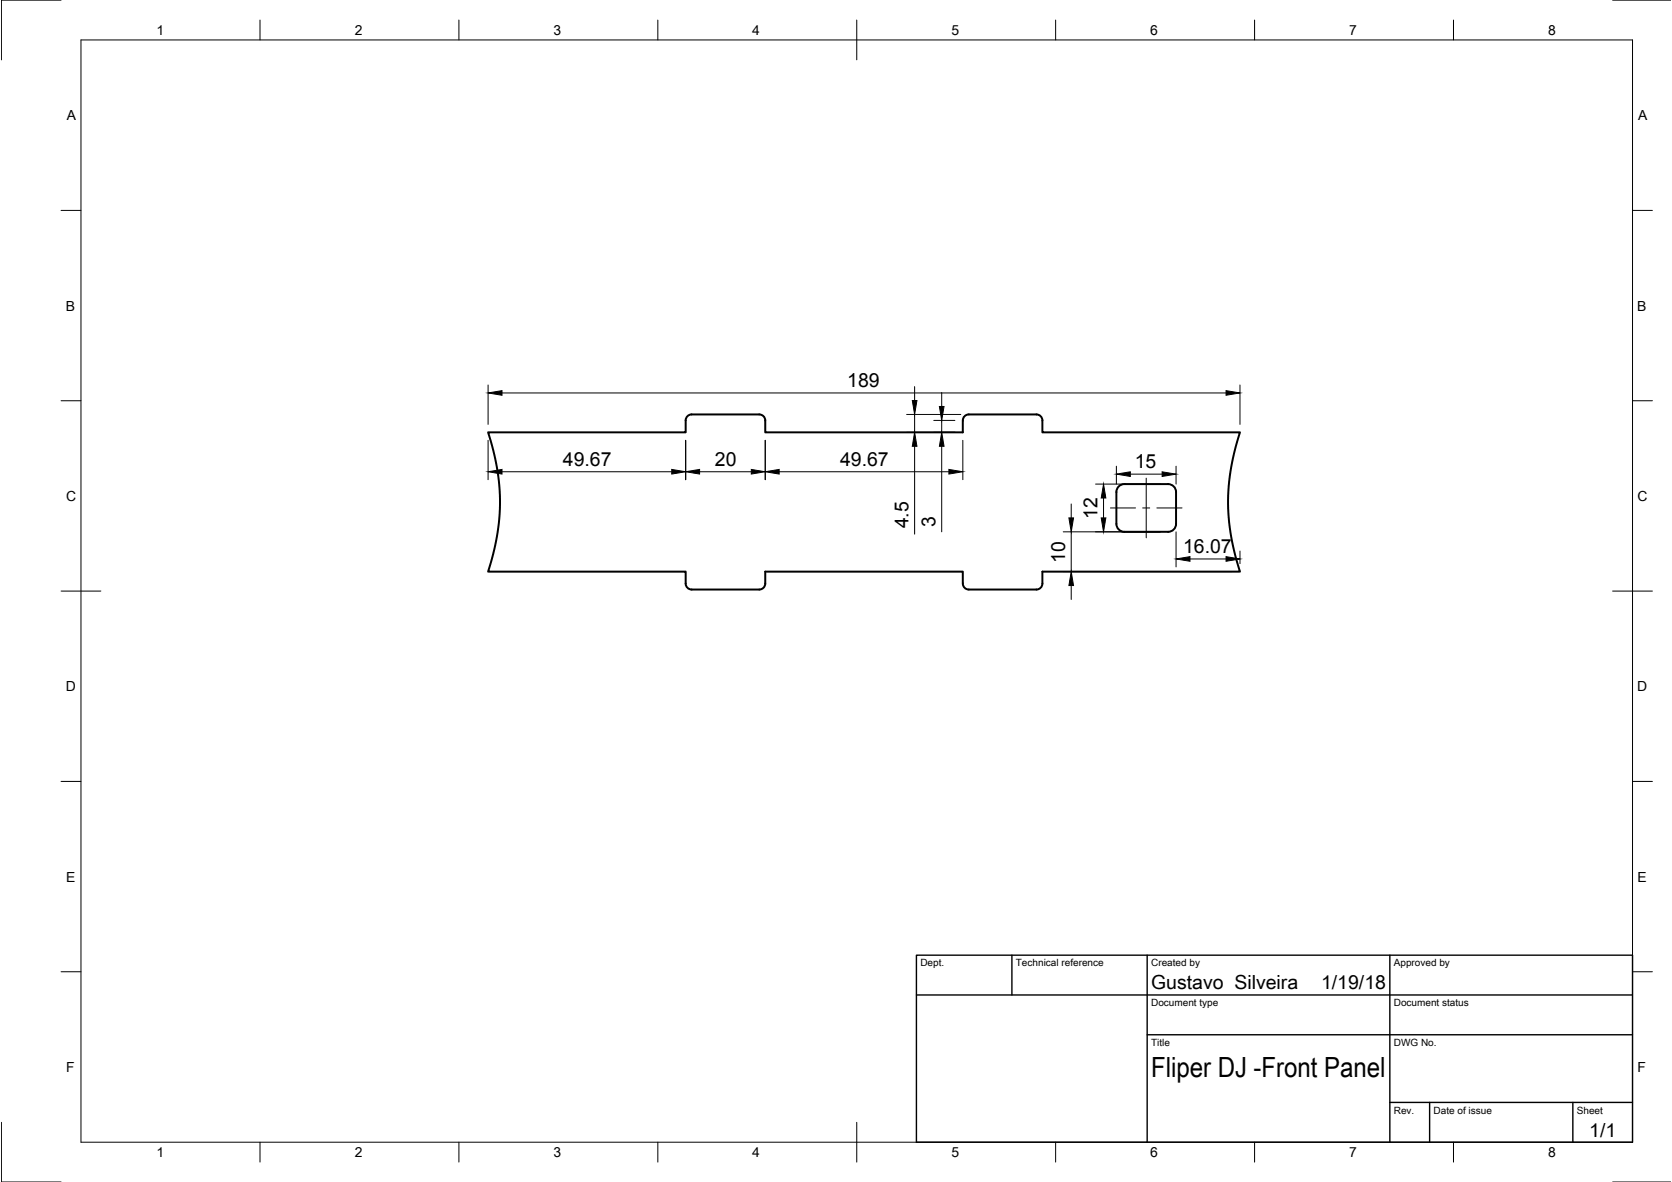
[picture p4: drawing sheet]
<svg xmlns="http://www.w3.org/2000/svg" width="420mm" height="297mm" viewBox="0 0 420 297" stroke-linecap="round" stroke-linejoin="round" font-family="sans-serif">
<path d="M122.6 108.6h49.7v-3a1.5 1.5 0 0 1 1.5-1.5h17a1.5 1.5 0 0 1 1.5 1.5v3h49.6v-3a1.5 1.5 0 0 1 1.5-1.5h17a1.5 1.5 0 0 1 1.5 1.5v3h49.7l-1.4 4.7-.9 4.3-.6 4.4-.1 4.1 .1 4.1 .6 4.4 .9 4.3 1.4 4.7h-49.7v3a1.5 1.5 0 0 1-1.5 1.5h-17a1.5 1.5 0 0 1-1.5-1.5v-3h-49.6v3a1.5 1.5 0 0 1-1.5 1.5h-17a1.5 1.5 0 0 1-1.5-1.5v-3h-49.7l1.4-4.7 .9-4.3 .6-4.4 .1-4.1-.1-4.1-.6-4.4-.9-4.3zM281.1 122.2l.9-.5 .5-.1h11a2 2 0 0 1 2 2v8a2 2 0 0 1-2 2h-11a2 2 0 0 1-2-2v-8l.1-.5z" fill="none" stroke="#000" stroke-width=".5"/>
<g fill="none" stroke="#000" stroke-width=".25">
<path d="M.4 .2v14.8M20.3 10h389.9v276.9h-389.9zM65.3 5v5M115.3 5v5M165.3 5v5M215.3 5v10M265.3 5v5M315.2 5v5M365.2 5v5M15.3 52.9h5M410.2 52.9h5M122.6 96.7v9.9"/>
<path d="M126.1 98.7h182M229.8 97.1v3.5M236.6 98.6v3.5M311.6 96.7v9.9M15.3 100.7h5M122.6 110.6v9.9M126.1 118.5h42.7M172.3 110.6v9.9M175.8 118.5h13M192.3 110.6v9.9M195.8 118.5h42.6M227.8 108.6h12.1"/>
<path d="M227.8 104.1h13.6M229.8 104.1v4.5M229.8 112.1v22.1M234.6 105.6h5.3M236.6 105.6v3M236.6 112.1v21.5M241.9 110.6v9.9M280.5 117.1v4.5M284 119.1h8M295.5 117.1v4.5M410.2 100.7h5M267.2 133.6h24.3"/>
<path d="M269.2 126.6v3.5M269.2 133.6v10M275.3 121.6h16.2M277.3 125.1v5M279 127.6h6.3M287.1 127.6h1.8M288 120.1v15M290.7 127.6h6.3M295.5 133.6v8.8M311.6 138.4v3.2M15.3 148.5h10M267.2 143.6h42.4"/>
<path d="M269.2 147.1v3.5M299 140.4h9.1M405.2 148.5h10M15.3 196.3h5M410.2 196.3h5M15.3 244.1h5M410.2 244.1h5M.4 281.9v15h14.9M65.3 286.9v5M115.3 286.9v5M165.3 286.9v5M215.3 281.9v10"/>
<path d="M265.3 286.9v5M315.2 286.9v5M365.2 286.9v5M405.2 296.9h14.7"/>
</g>
<path d="M230.3 239.9h179.9v47h-179.9zM254.3 239.9v10M288.2 239.9v47M349.2 239.9v47M230.3 249.9h179.9M288.2 259.9h122M349.2 276.9h61M359.2 276.9v10M395.2 276.9v10" fill="none" stroke="#000" stroke-width=".35"/>
<g fill="#000" stroke="#000" stroke-width=".25">
<path d="M122.6 98.7l3.5-.6v1.2zM308.1 98.1l3.5 .6-3.5 .6zM122.6 118.5l3.5-.6v1.2zM168.8 117.9l3.5 .6-3.5 .6zM172.3 118.5l3.5-.6v1.2zM188.8 117.9l3.5 .6-3.5 .6zM192.3 118.5l3.5-.6v1.2zM229.2 100.6h1.2l-.6 3.5zM229.8 108.6l.6 3.5h-1.2zM236 102.1h1.2l-.6 3.5zM236.6 108.6l.6 3.5h-1.2zM238.4 117.9l3.5 .6-3.5 .6z"/>
<path d="M280.5 119.1l3.5-.6v1.2zM292 118.5l3.5 .6-3.5 .6zM268.6 130.1h1.1l-.5 3.5zM277.3 121.6l.6 3.5h-1.2zM276.7 130.1h1.2l-.6 3.5zM295.5 140.4l3.5-.6v1.2zM308.1 139.8l3.5 .6-3.5 .6zM269.2 143.6l.5 3.5h-1.1z"/>
</g>
<text font-size="7" x="289.2" y="270.4">Fliper DJ -Front Panel</text>
<g font-size="4.9">
<text x="212.9" y="97.2">189</text>
<text x="141.4" y="117">49.67</text>
<text x="179.6" y="117">20</text>
<text x="211.1" y="117">49.67</text>
<text x="285.1" y="117.6">15</text>
<text x="275.8" y="130.4" transform="rotate(-90 275.8 130.4)">12</text>
<text x="228.3" y="132.7" transform="rotate(-90 228.3 132.7)">4.5</text>
<text x="235.1" y="132.3" transform="rotate(-90 235.1 132.3)">3</text>
<text x="267.6" y="141.5" transform="rotate(-90 267.6 141.5)">10</text>
<text x="297.3" y="138.9">16.07</text>
<text x="289.2" y="248.4">Gustavo Silveira</text>
<text x="331.9" y="248.4">1/19/18</text>
<text x="399.3" y="285.5">1/1</text>
</g>
<g font-size="3.5">
<text x="39.3" y="8.8">1</text>
<text x="89.1" y="8.8">2</text>
<text x="139.1" y="8.8">3</text>
<text x="189" y="8.8">4</text>
<text x="239.1" y="8.8">5</text>
<text x="289" y="8.8">6</text>
<text x="339" y="8.8">7</text>
<text x="389" y="8.8">8</text>
<text x="16.8" y="30.2">A</text>
<text x="411.6" y="30.2">A</text>
<text x="16.5" y="78">B</text>
<text x="411.4" y="78">B</text>
<text x="16.6" y="125.8">C</text>
<text x="411.4" y="125.8">C</text>
<text x="16.5" y="173.6">D</text>
<text x="411.4" y="173.6">D</text>
<text x="16.6" y="221.5">E</text>
<text x="411.4" y="221.5">E</text>
<text x="16.6" y="269.3">F</text>
<text x="411.4" y="269.3">F</text>
<text x="39.3" y="290.7">1</text>
<text x="89.1" y="290.7">2</text>
<text x="139.1" y="290.7">3</text>
<text x="189" y="290.7">4</text>
<text x="239.1" y="290.7">5</text>
<text x="289" y="290.7">6</text>
<text x="339" y="290.7">7</text>
<text x="389" y="290.7">8</text>
</g>
<g font-size="2.5">
<text x="231.3" y="242.7">Dept.</text>
<text x="255.3" y="242.7">Technical reference</text>
<text x="289.2" y="242.7">Created by</text>
<text x="350.2" y="242.7">Approved by</text>
<text x="289.2" y="252.7">Document type</text>
<text x="350.2" y="252.7">Document status</text>
<text x="289.2" y="262.7">Title</text>
<text x="350.2" y="262.7">DWG No.</text>
<text x="350.2" y="279.7">Rev.</text>
<text x="360.2" y="279.7">Date of issue</text>
<text x="396.2" y="279.7">Sheet</text>
</g>
</svg>
